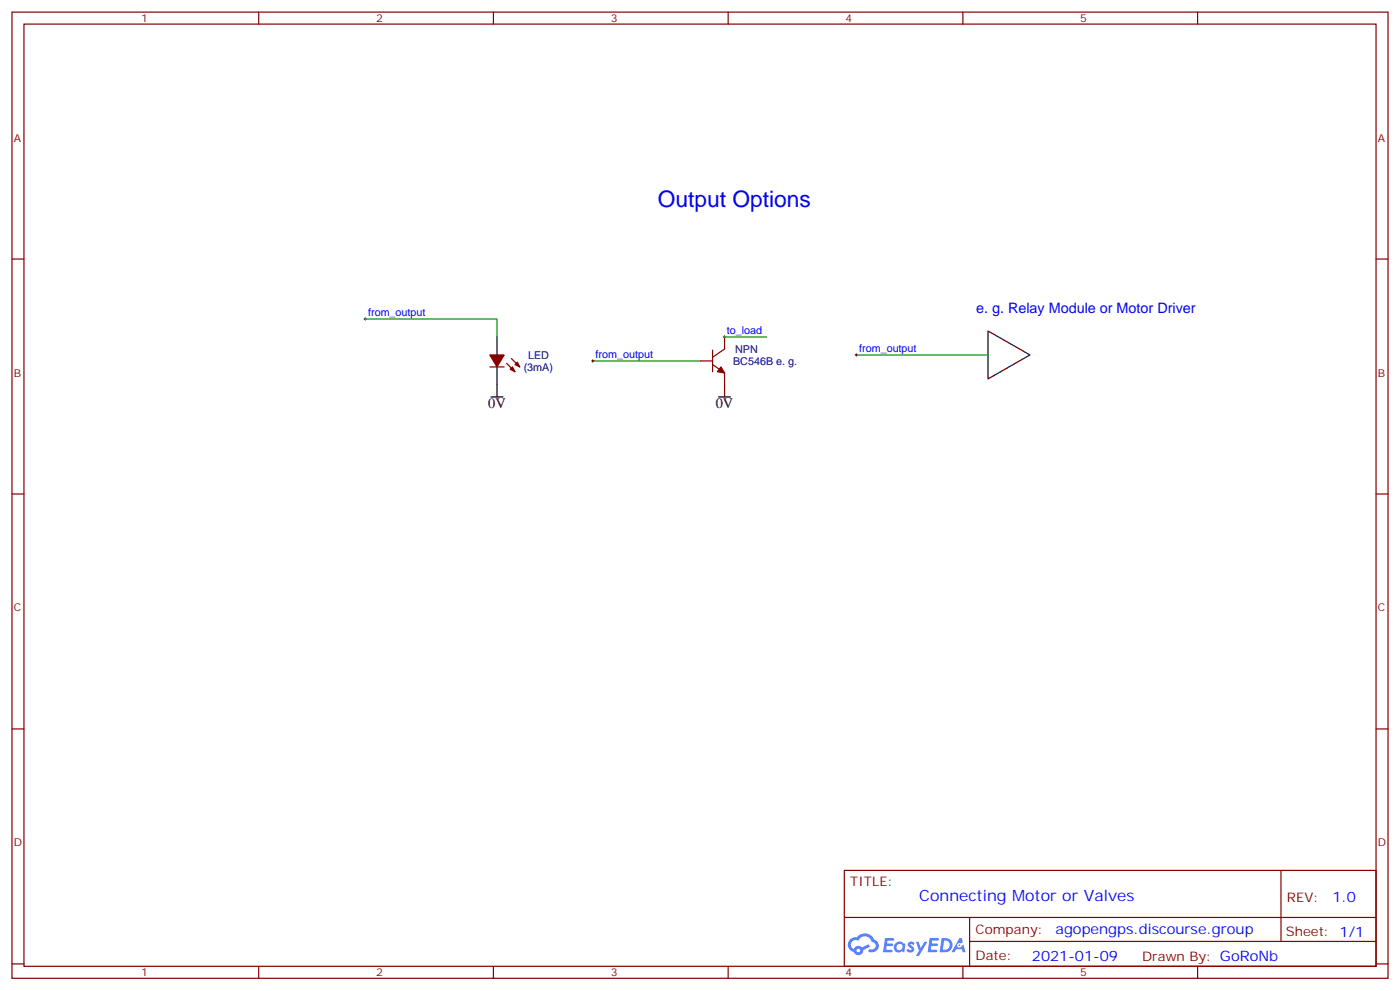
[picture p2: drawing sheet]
<svg xmlns="http://www.w3.org/2000/svg" width="412mm" height="292mm" viewBox="0 0 412 292" stroke-linecap="round" stroke-linejoin="round" font-family="sans-serif">
<g fill="none" stroke="#870000" stroke-width=".35">
<path d="M3.5 3.6h405.4v284.3h-405.4zM7.1 7.1h398.2v277.3h-398.2zM76.2 3.6v3.5M145.3 3.6v3.5M214.5 3.6v3.5M283.6 3.6v3.5M352.8 3.6v3.5M3.5 76.2h3.6M405.3 76.2h3.6M3.5 145.4h3.6M405.3 145.4h3.6M3.5 214.5h3.6"/>
<path d="M405.3 214.5h3.6M248.7 256.2h156.6v28.2h-156.6zM377.3 256.2v20.9M248.7 270h156.5M285.6 277.1h119.6M285.6 270v14.1M3.5 283.7h3.6M76.2 284.4v3.5M145.3 284.4v3.5M214.5 284.4v3.5M283.6 284.4v3.5M352.8 284.4v3.5"/>
<path d="M405.3 283.7h3.6"/>
</g>
<g fill="#5487ff">
<path d="M267.7 277.3a1.22 1.22 0 0 1 1.7 .3l-.4 .6a.47 .47 0 0 0-.3-.4 .47 .47 0 0 0-.5 .2l.1 .2a1.14 1.14 0 0 1 .8 1.7 1.14 1.14 0 0 1-1.9 0l-.2-.2 .5-.5 .7 .4a.29 .29 0 0 0 .3-.2 .29 .29 0 0 0-.2-.4 1.04 1.04 0 0 1-.6-1.7z"/>
<path d="M260.7 276.1h2.4l.3 .2-.2 .5h-1.8l-.1 .9h1.5l.3 .3-.3 .4h-1.6l-.2 1.1 1.7 .1 .2 .3-.2 .3h-2.6z"/>
<path d="M273.8 276.1h2.4l.3 .2-.1 .5h-1.8l-.2 .9h1.6l.3 .3-.4 .4h-1.6l-.1 1.1 1.7 .1 .2 .3-.2 .3h-2.6z"/>
<path d="M282.6 276.1h.7l.3 1.2-.6 .4a.69 .69 0 0 0-1 .2 .69 .69 0 0 0 .4 1 .69 .69 0 0 0 .9-.6l.5-.3 .6 2.2h-.8l-.2-.9h-1.8l-.5 .9h-.8z"/>
<path d="M269.8 277.2h.8l.6 1.8 1.1-1.8h.9l-2.6 4.2h-.8l.9-1.6z"/>
<path d="M277.4 276.1l-.6 4.1h1.3a2.11 2.11 0 0 0 2.5-2.1 2.11 2.11 0 0 0-2.5-2zM278.1 276.8a1.39 1.39 0 0 1 1.7 1.4 1.39 1.39 0 0 1-1.8 1.3h-.3z"/>
<path d="M263.7 277.7a1.54 1.54 0 0 0-.1 2.1 1.54 1.54 0 0 0 2.2 .2l.6 .2 .3-2.3-.2-.2-.4-.1a1.49 1.49 0 0 0-2.4 .1zM264 278.7a.94 .94 0 0 1 1.8 0 .94 .94 0 0 1-1.8 0z"/>
<path d="M250.4 276.5a2.18 2.18 0 0 0 1.1 3.7 1.44 1.44 0 0 0 1.6 .9 1.44 1.44 0 0 0 1.2-1.5l2-1-.5-.7-1.9 .9a1.47 1.47 0 0 0-2.4 .5 1.39 1.39 0 0 1-.7-2 1.39 1.39 0 0 1 2-.4 2.12 2.12 0 0 1 2.2-1.3 2.12 2.12 0 0 1 1.9 1.6 1.14 1.14 0 0 1 1.1 1.5 1.14 1.14 0 0 1-1.7 .7 .43 .43 0 0 0-.5 .3 .43 .43 0 0 0 .4 .5 1.98 1.98 0 0 0 2.5-1.2 1.98 1.98 0 0 0-1.2-2.5 3.1 3.1 0 0 0-5.3-.7l-.9 .1zM252.3 279.8a.55 .55 0 0 1 1.1 0 .55 .55 0 0 1-1.1 0z"/>
<circle cx="282.6" cy="278.2" r=".26"/>
</g>
<path d="M107.2 93.9h.7M107.6 93.5v.7M213.1 99.2h.7M213.4 98.8v.7M174.3 106.2h.7M174.6 105.9v.7M251.9 104.5h.7M252.2 104.1v.7" fill="none" stroke="#000" stroke-width=".29"/>
<path d="M146.4 99.2v5.3M291 97.4l12.4 7.1-12.4 7zM144.6 116.8h3.6M146.4 108v8.8M211.7 116.8h3.5M213.4 113.3v3.5" fill="none" stroke="#000" stroke-width=".35"/>
<g fill="#870000" stroke="#870000" stroke-width=".35">
<path d="M144.3 104.5h4.2l-2.1 3.5z"/>
<path d="M150.3 108.7l.7-.7 .7 1.4z"/>
<path d="M152.4 106.6l.7 1.4-1.4-.7z"/>
<path d="M212.4 108l1 1.7-2.1-.3z"/>
</g>
<path d="M213.4 99.2v3.5l-3.5 2.5M144.3 108h4.2M149.2 106.9l2.5 2.5M150.6 105.5l2.5 2.5M206.4 106.2h3.5M209.9 107.3l3.5 2.4v3.6M209.9 103v6.4" fill="none" stroke="#870000" stroke-width=".35"/>
<path d="M107.6 93.9h38.8v5.3M213.4 99.2h12.4M174.6 106.2h31.8M252.2 104.5h38.8" fill="none" stroke="#008700" stroke-width=".35"/>
<text font-size="6.7" fill="#00f" x="193.7" y="60.9">Output Options</text>
<text font-size="4.6" fill="#00f" x="270.8" y="265.2">Connecting Motor or Valves</text>
<g font-size="4.2" fill="#00f">
<text x="287.5" y="92.1">e. g. Relay Module or Motor Driver</text>
<text x="392.5" y="265.4">1.0</text>
<text x="310.9" y="275">agopengps.discourse.group</text>
<text x="304" y="282.8">2021-01-09</text>
</g>
<g font-size="4.2">
<text x="143.8" y="120">0V</text>
<text x="210.8" y="120">0V</text>
</g>
<g font-size="3.9" fill="#800">
<text x="250.5" y="260.7">TITLE:</text>
<text x="379.1" y="265.4">REV:</text>
<text x="287.4" y="274.9">Company:</text>
<text x="378.7" y="275.6">Sheet: 1/1</text>
<text x="287.4" y="282.6">Date:</text>
<text x="336.4" y="282.7">Drawn By: GoRoNb</text>
</g>
<g font-size="3.2" fill="#800">
<text x="41.6" y="6.6">1</text>
<text x="110.8" y="6.6">2</text>
<text x="179.9" y="6.6">3</text>
<text x="249.1" y="6.6">4</text>
<text x="318.2" y="6.6">5</text>
<text x="4.1" y="41.7">A</text>
<text x="405.9" y="41.7">A</text>
<text x="4.1" y="110.8">B</text>
<text x="405.9" y="110.8">B</text>
<text x="4.1" y="180">C</text>
<text x="405.9" y="180">C</text>
<text x="4.1" y="249.1">D</text>
<text x="405.9" y="249.1">D</text>
<text x="41.6" y="287.4">1</text>
<text x="110.8" y="287.4">2</text>
<text x="179.9" y="287.4">3</text>
<text x="249.1" y="287.4">4</text>
<text x="318.2" y="287.4">5</text>
</g>
<g font-size="3.2" fill="#00f">
<text x="108.4" y="93.1">from_output</text>
<text x="214.1" y="98.3">to_load</text>
<text x="175.5" y="105.4">from_output</text>
<text x="253.1" y="103.7">from_output</text>
</g>
<g font-size="3.2" fill="#000080">
<text x="155.6" y="105.6">LED</text>
<text x="215.9" y="107.4">BC546B e. g.</text>
<text x="216.5" y="103.9">NPN</text>
<text x="154.3" y="109.1">(3mA)</text>
</g>
</svg>
